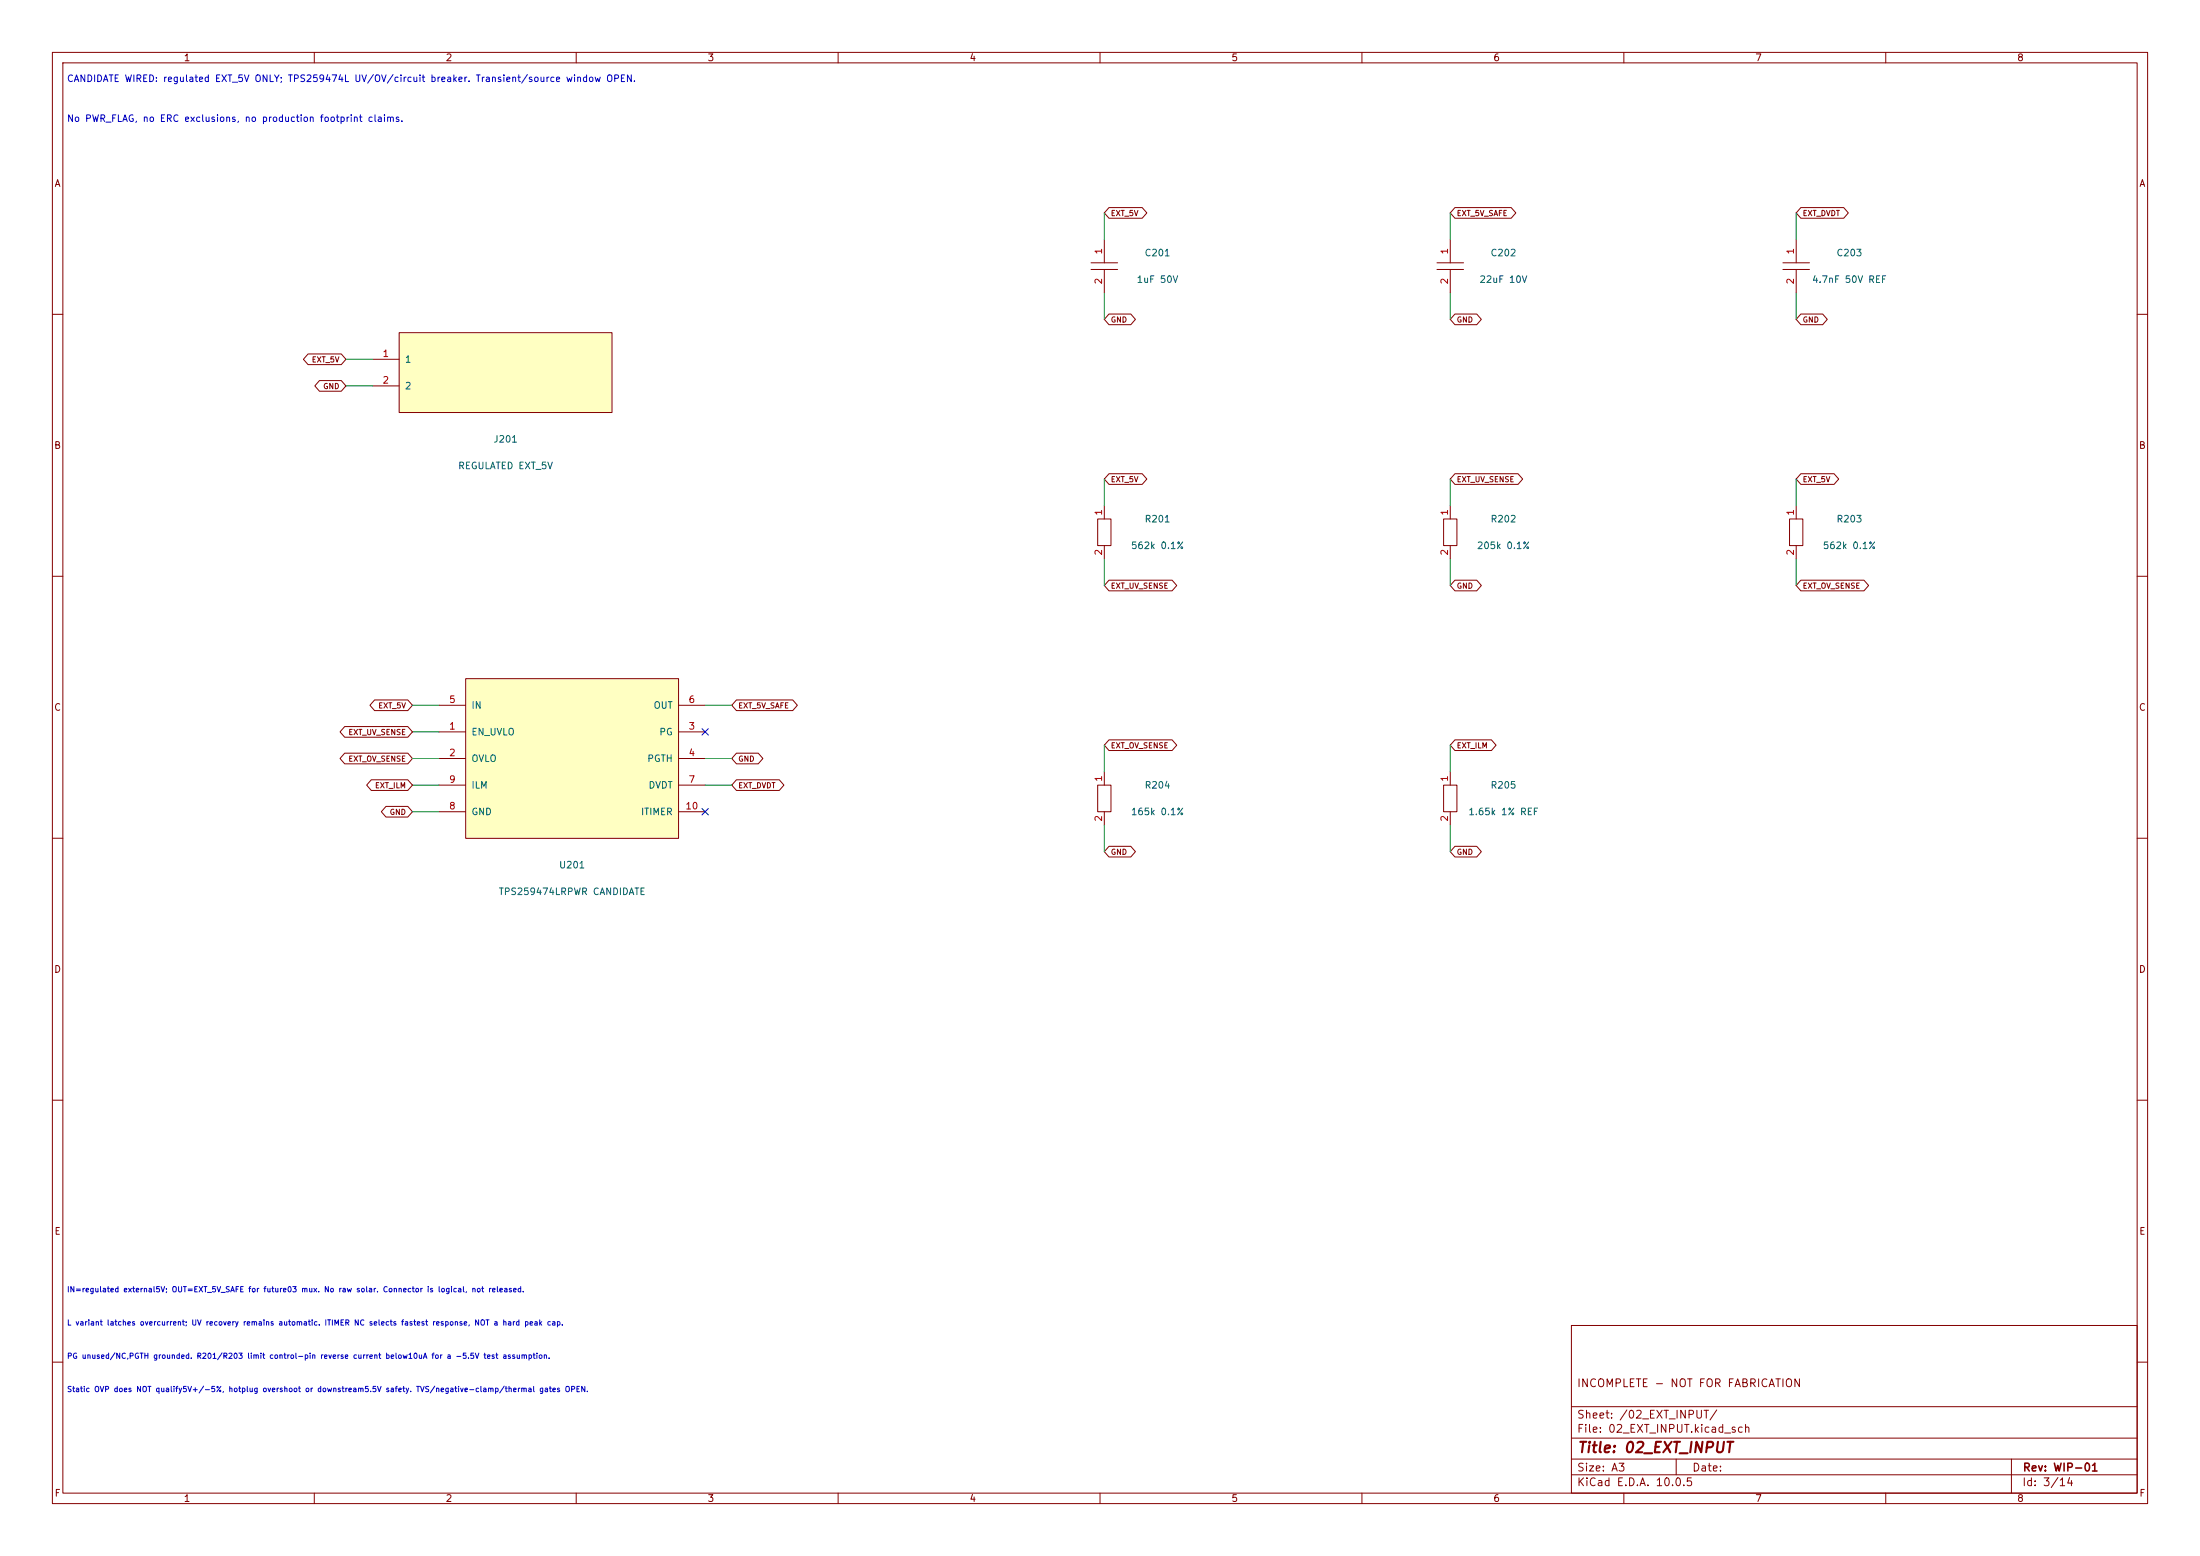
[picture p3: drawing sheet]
(kicad_sch (version 20250114) (generator eeschema) (paper "A3") (title_block (title "02_EXT_INPUT") (rev "WIP-01") (comment 1 "INCOMPLETE - NOT FOR FABRICATION")) (lib_symbols (symbol "FT02_Reference:C" (pin_names (offset 1.016)) (in_bom yes) (on_board yes) (property "Reference" "C" (at 0 18 0) (effects (font (size 1.27 1.27)))) (property "Value" "C" (at 0 16 0) (effects (font (size 1.27 1.27)))) (property "Footprint" "" (at 0 0 0) (effects (font (size 1.27 1.27)) (hide yes))) (property "Datasheet" "" (at 0 0 0) (effects (font (size 1.27 1.27)) (hide yes))) (symbol "C_0_1" (polyline (pts (xy -2.54 0.635) (xy 2.54 0.635)) (stroke (width 0) (type default)) (fill (type none))) (polyline (pts (xy -2.54 -0.635) (xy 2.54 -0.635)) (stroke (width 0) (type default)) (fill (type none)))) (symbol "C_1_1" (pin passive line (at 0 5.08 270) (length 4.445) (name "~" (effects (font (size 1.27 1.27)))) (number "1" (effects (font (size 1.27 1.27))))) (pin passive line (at 0 -5.08 90) (length 4.445) (name "~" (effects (font (size 1.27 1.27)))) (number "2" (effects (font (size 1.27 1.27))))))) (symbol "FT02_Reference:CONN2" (pin_names (offset 1.016)) (in_bom yes) (on_board yes) (property "Reference" "J" (at 0 18 0) (effects (font (size 1.27 1.27)))) (property "Value" "CONN2" (at 0 16 0) (effects (font (size 1.27 1.27)))) (property "Footprint" "" (at 0 0 0) (effects (font (size 1.27 1.27)) (hide yes))) (property "Datasheet" "" (at 0 0 0) (effects (font (size 1.27 1.27)) (hide yes))) (symbol "CONN2_0_1" (rectangle (start -20.32 7.62) (end 20.32 -7.62) (stroke (width 0) (type default)) (fill (type background)))) (symbol "CONN2_1_1" (pin passive line (at -25.4 2.54 0) (length 5.08) (name "1" (effects (font (size 1.27 1.27)))) (number "1" (effects (font (size 1.27 1.27))))) (pin passive line (at -25.4 -2.54 0) (length 5.08) (name "2" (effects (font (size 1.27 1.27)))) (number "2" (effects (font (size 1.27 1.27))))))) (symbol "FT02_Reference:R" (pin_names (offset 1.016)) (in_bom yes) (on_board yes) (property "Reference" "R" (at 0 18 0) (effects (font (size 1.27 1.27)))) (property "Value" "R" (at 0 16 0) (effects (font (size 1.27 1.27)))) (property "Footprint" "" (at 0 0 0) (effects (font (size 1.27 1.27)) (hide yes))) (property "Datasheet" "" (at 0 0 0) (effects (font (size 1.27 1.27)) (hide yes))) (symbol "R_0_1" (rectangle (start -1.27 2.54) (end 1.27 -2.54) (stroke (width 0) (type default)) (fill (type none)))) (symbol "R_1_1" (pin passive line (at 0 5.08 270) (length 2.54) (name "~" (effects (font (size 1.27 1.27)))) (number "1" (effects (font (size 1.27 1.27))))) (pin passive line (at 0 -5.08 90) (length 2.54) (name "~" (effects (font (size 1.27 1.27)))) (number "2" (effects (font (size 1.27 1.27))))))) (symbol "FT02_Reference:TPS259474" (pin_names (offset 1.016)) (in_bom yes) (on_board yes) (property "Reference" "U" (at 0 18 0) (effects (font (size 1.27 1.27)))) (property "Value" "TPS259474" (at 0 16 0) (effects (font (size 1.27 1.27)))) (property "Footprint" "" (at 0 0 0) (effects (font (size 1.27 1.27)) (hide yes))) (property "Datasheet" "" (at 0 0 0) (effects (font (size 1.27 1.27)) (hide yes))) (symbol "TPS259474_0_1" (rectangle (start -20.32 15.24) (end 20.32 -15.24) (stroke (width 0) (type default)) (fill (type background)))) (symbol "TPS259474_1_1" (pin power_in line (at -25.4 10.16 0) (length 5.08) (name "IN" (effects (font (size 1.27 1.27)))) (number "5" (effects (font (size 1.27 1.27))))) (pin input line (at -25.4 5.08 0) (length 5.08) (name "EN_UVLO" (effects (font (size 1.27 1.27)))) (number "1" (effects (font (size 1.27 1.27))))) (pin input line (at -25.4 0.0 0) (length 5.08) (name "OVLO" (effects (font (size 1.27 1.27)))) (number "2" (effects (font (size 1.27 1.27))))) (pin passive line (at -25.4 -5.08 0) (length 5.08) (name "ILM" (effects (font (size 1.27 1.27)))) (number "9" (effects (font (size 1.27 1.27))))) (pin power_in line (at -25.4 -10.16 0) (length 5.08) (name "GND" (effects (font (size 1.27 1.27)))) (number "8" (effects (font (size 1.27 1.27))))) (pin power_out line (at 25.4 10.16 180) (length 5.08) (name "OUT" (effects (font (size 1.27 1.27)))) (number "6" (effects (font (size 1.27 1.27))))) (pin open_collector line (at 25.4 5.08 180) (length 5.08) (name "PG" (effects (font (size 1.27 1.27)))) (number "3" (effects (font (size 1.27 1.27))))) (pin input line (at 25.4 0.0 180) (length 5.08) (name "PGTH" (effects (font (size 1.27 1.27)))) (number "4" (effects (font (size 1.27 1.27))))) (pin passive line (at 25.4 -5.08 180) (length 5.08) (name "DVDT" (effects (font (size 1.27 1.27)))) (number "7" (effects (font (size 1.27 1.27))))) (pin passive line (at 25.4 -10.16 180) (length 5.08) (name "ITIMER" (effects (font (size 1.27 1.27)))) (number "10" (effects (font (size 1.27 1.27)))))))) (text "CANDIDATE WIRED: regulated EXT_5V ONLY; TPS259474L UV/OV/circuit breaker. Transient/source window OPEN." (at 12.7 15.24 0) (effects (font (size 1.27 1.27)) (justify left))) (text "No PWR_FLAG, no ERC exclusions, no production footprint claims." (at 12.7 22.86 0) (effects (font (size 1.27 1.27)) (justify left))) (symbol (lib_id "FT02_Reference:CONN2") (at 96.52 71.12 0) (unit 1) (in_bom yes) (on_board yes) (dnp no) (property "Reference" "J201" (at 96.52 83.82000000000001 0) (effects (font (size 1.27 1.27)))) (property "Value" "REGULATED EXT_5V" (at 96.52 88.9 0) (effects (font (size 1.27 1.27)))) (property "Footprint" "" (at 0 0 0) (effects (font (size 1.27 1.27)) (hide yes))) (property "Datasheet" "" (at 0 0 0) (effects (font (size 1.27 1.27)) (hide yes))) (property "MPN" "" (at 0 0 0) (effects (font (size 1.27 1.27)) (hide yes))) (property "DesignStatus" "REFERENCE_NOT_RELEASED" (at 0 0 0) (effects (font (size 1.27 1.27)) (hide yes))) (pin "1") (pin "2")) (wire (pts (xy 71.12 68.58) (xy 66.04 68.58)) (stroke (width 0) (type default))) (global_label "EXT_5V" (shape bidirectional) (at 66.04 68.58 180) (effects (font (size 1.016 1.016)) (justify right)) (property "Intersheetrefs" "${INTERSHEET_REFS}" (at 66.04 68.58 0) (effects (font (size 1.27 1.27)) (hide yes)))) (wire (pts (xy 71.12 73.66) (xy 66.04 73.66)) (stroke (width 0) (type default))) (global_label "GND" (shape bidirectional) (at 66.04 73.66 180) (effects (font (size 1.016 1.016)) (justify right)) (property "Intersheetrefs" "${INTERSHEET_REFS}" (at 66.04 73.66 0) (effects (font (size 1.27 1.27)) (hide yes)))) (symbol (lib_id "FT02_Reference:TPS259474") (at 109.22 144.78 0) (unit 1) (in_bom yes) (on_board yes) (dnp no) (property "Reference" "U201" (at 109.22 165.10000000000002 0) (effects (font (size 1.27 1.27)))) (property "Value" "TPS259474LRPWR CANDIDATE" (at 109.22 170.18 0) (effects (font (size 1.27 1.27)))) (property "Footprint" "" (at 0 0 0) (effects (font (size 1.27 1.27)) (hide yes))) (property "Datasheet" "https://www.ti.com/lit/ds/symlink/tps25947.pdf" (at 0 0 0) (effects (font (size 1.27 1.27)) (hide yes))) (property "MPN" "TPS259474LRPWR" (at 0 0 0) (effects (font (size 1.27 1.27)) (hide yes))) (property "DesignStatus" "REFERENCE_NOT_RELEASED" (at 0 0 0) (effects (font (size 1.27 1.27)) (hide yes))) (pin "5") (pin "1") (pin "2") (pin "9") (pin "8") (pin "6") (pin "3") (pin "4") (pin "7") (pin "10")) (wire (pts (xy 83.82 134.62) (xy 78.74 134.62)) (stroke (width 0) (type default))) (global_label "EXT_5V" (shape bidirectional) (at 78.74 134.62 180) (effects (font (size 1.016 1.016)) (justify right)) (property "Intersheetrefs" "${INTERSHEET_REFS}" (at 78.74 134.62 0) (effects (font (size 1.27 1.27)) (hide yes)))) (wire (pts (xy 83.82 139.7) (xy 78.74 139.7)) (stroke (width 0) (type default))) (global_label "EXT_UV_SENSE" (shape bidirectional) (at 78.74 139.7 180) (effects (font (size 1.016 1.016)) (justify right)) (property "Intersheetrefs" "${INTERSHEET_REFS}" (at 78.74 139.7 0) (effects (font (size 1.27 1.27)) (hide yes)))) (wire (pts (xy 83.82 144.78) (xy 78.74 144.78)) (stroke (width 0) (type default))) (global_label "EXT_OV_SENSE" (shape bidirectional) (at 78.74 144.78 180) (effects (font (size 1.016 1.016)) (justify right)) (property "Intersheetrefs" "${INTERSHEET_REFS}" (at 78.74 144.78 0) (effects (font (size 1.27 1.27)) (hide yes)))) (wire (pts (xy 83.82 149.86) (xy 78.74 149.86)) (stroke (width 0) (type default))) (global_label "EXT_ILM" (shape bidirectional) (at 78.74 149.86 180) (effects (font (size 1.016 1.016)) (justify right)) (property "Intersheetrefs" "${INTERSHEET_REFS}" (at 78.74 149.86 0) (effects (font (size 1.27 1.27)) (hide yes)))) (wire (pts (xy 83.82 154.94) (xy 78.74 154.94)) (stroke (width 0) (type default))) (global_label "GND" (shape bidirectional) (at 78.74 154.94 180) (effects (font (size 1.016 1.016)) (justify right)) (property "Intersheetrefs" "${INTERSHEET_REFS}" (at 78.74 154.94 0) (effects (font (size 1.27 1.27)) (hide yes)))) (wire (pts (xy 134.62 134.62) (xy 139.7 134.62)) (stroke (width 0) (type default))) (global_label "EXT_5V_SAFE" (shape bidirectional) (at 139.7 134.62 0) (effects (font (size 1.016 1.016)) (justify left)) (property "Intersheetrefs" "${INTERSHEET_REFS}" (at 139.7 134.62 0) (effects (font (size 1.27 1.27)) (hide yes)))) (no_connect (at 134.62 139.7)) (wire (pts (xy 134.62 144.78) (xy 139.7 144.78)) (stroke (width 0) (type default))) (global_label "GND" (shape bidirectional) (at 139.7 144.78 0) (effects (font (size 1.016 1.016)) (justify left)) (property "Intersheetrefs" "${INTERSHEET_REFS}" (at 139.7 144.78 0) (effects (font (size 1.27 1.27)) (hide yes)))) (wire (pts (xy 134.62 149.86) (xy 139.7 149.86)) (stroke (width 0) (type default))) (global_label "EXT_DVDT" (shape bidirectional) (at 139.7 149.86 0) (effects (font (size 1.016 1.016)) (justify left)) (property "Intersheetrefs" "${INTERSHEET_REFS}" (at 139.7 149.86 0) (effects (font (size 1.27 1.27)) (hide yes)))) (no_connect (at 134.62 154.94)) (symbol (lib_id "FT02_Reference:C") (at 210.82 50.8 0) (unit 1) (in_bom yes) (on_board yes) (dnp no) (property "Reference" "C201" (at 220.98 48.26 0) (effects (font (size 1.27 1.27)))) (property "Value" "1uF 50V" (at 220.98 53.339999999999996 0) (effects (font (size 1.27 1.27)))) (property "Footprint" "" (at 0 0 0) (effects (font (size 1.27 1.27)) (hide yes))) (property "Datasheet" "" (at 0 0 0) (effects (font (size 1.27 1.27)) (hide yes))) (property "MPN" "" (at 0 0 0) (effects (font (size 1.27 1.27)) (hide yes))) (property "DesignStatus" "REFERENCE_NOT_RELEASED" (at 0 0 0) (effects (font (size 1.27 1.27)) (hide yes))) (pin "1") (pin "2")) (wire (pts (xy 210.82 45.72) (xy 210.82 40.64)) (stroke (width 0) (type default))) (global_label "EXT_5V" (shape bidirectional) (at 210.82 40.64 0) (effects (font (size 1.016 1.016)) (justify left)) (property "Intersheetrefs" "${INTERSHEET_REFS}" (at 210.82 40.64 0) (effects (font (size 1.27 1.27)) (hide yes)))) (wire (pts (xy 210.82 55.88) (xy 210.82 60.96)) (stroke (width 0) (type default))) (global_label "GND" (shape bidirectional) (at 210.82 60.96 0) (effects (font (size 1.016 1.016)) (justify left)) (property "Intersheetrefs" "${INTERSHEET_REFS}" (at 210.82 60.96 0) (effects (font (size 1.27 1.27)) (hide yes)))) (symbol (lib_id "FT02_Reference:C") (at 276.86 50.8 0) (unit 1) (in_bom yes) (on_board yes) (dnp no) (property "Reference" "C202" (at 287.02000000000004 48.26 0) (effects (font (size 1.27 1.27)))) (property "Value" "22uF 10V" (at 287.02000000000004 53.339999999999996 0) (effects (font (size 1.27 1.27)))) (property "Footprint" "" (at 0 0 0) (effects (font (size 1.27 1.27)) (hide yes))) (property "Datasheet" "" (at 0 0 0) (effects (font (size 1.27 1.27)) (hide yes))) (property "MPN" "" (at 0 0 0) (effects (font (size 1.27 1.27)) (hide yes))) (property "DesignStatus" "REFERENCE_NOT_RELEASED" (at 0 0 0) (effects (font (size 1.27 1.27)) (hide yes))) (pin "1") (pin "2")) (wire (pts (xy 276.86 45.72) (xy 276.86 40.64)) (stroke (width 0) (type default))) (global_label "EXT_5V_SAFE" (shape bidirectional) (at 276.86 40.64 0) (effects (font (size 1.016 1.016)) (justify left)) (property "Intersheetrefs" "${INTERSHEET_REFS}" (at 276.86 40.64 0) (effects (font (size 1.27 1.27)) (hide yes)))) (wire (pts (xy 276.86 55.88) (xy 276.86 60.96)) (stroke (width 0) (type default))) (global_label "GND" (shape bidirectional) (at 276.86 60.96 0) (effects (font (size 1.016 1.016)) (justify left)) (property "Intersheetrefs" "${INTERSHEET_REFS}" (at 276.86 60.96 0) (effects (font (size 1.27 1.27)) (hide yes)))) (symbol (lib_id "FT02_Reference:C") (at 342.9 50.8 0) (unit 1) (in_bom yes) (on_board yes) (dnp no) (property "Reference" "C203" (at 353.06 48.26 0) (effects (font (size 1.27 1.27)))) (property "Value" "4.7nF 50V REF" (at 353.06 53.339999999999996 0) (effects (font (size 1.27 1.27)))) (property "Footprint" "" (at 0 0 0) (effects (font (size 1.27 1.27)) (hide yes))) (property "Datasheet" "" (at 0 0 0) (effects (font (size 1.27 1.27)) (hide yes))) (property "MPN" "" (at 0 0 0) (effects (font (size 1.27 1.27)) (hide yes))) (property "DesignStatus" "REFERENCE_NOT_RELEASED" (at 0 0 0) (effects (font (size 1.27 1.27)) (hide yes))) (pin "1") (pin "2")) (wire (pts (xy 342.9 45.72) (xy 342.9 40.64)) (stroke (width 0) (type default))) (global_label "EXT_DVDT" (shape bidirectional) (at 342.9 40.64 0) (effects (font (size 1.016 1.016)) (justify left)) (property "Intersheetrefs" "${INTERSHEET_REFS}" (at 342.9 40.64 0) (effects (font (size 1.27 1.27)) (hide yes)))) (wire (pts (xy 342.9 55.88) (xy 342.9 60.96)) (stroke (width 0) (type default))) (global_label "GND" (shape bidirectional) (at 342.9 60.96 0) (effects (font (size 1.016 1.016)) (justify left)) (property "Intersheetrefs" "${INTERSHEET_REFS}" (at 342.9 60.96 0) (effects (font (size 1.27 1.27)) (hide yes)))) (symbol (lib_id "FT02_Reference:R") (at 210.82 101.6 0) (unit 1) (in_bom yes) (on_board yes) (dnp no) (property "Reference" "R201" (at 220.98 99.05999999999999 0) (effects (font (size 1.27 1.27)))) (property "Value" "562k 0.1%" (at 220.98 104.14 0) (effects (font (size 1.27 1.27)))) (property "Footprint" "" (at 0 0 0) (effects (font (size 1.27 1.27)) (hide yes))) (property "Datasheet" "" (at 0 0 0) (effects (font (size 1.27 1.27)) (hide yes))) (property "MPN" "" (at 0 0 0) (effects (font (size 1.27 1.27)) (hide yes))) (property "DesignStatus" "REFERENCE_NOT_RELEASED" (at 0 0 0) (effects (font (size 1.27 1.27)) (hide yes))) (pin "1") (pin "2")) (wire (pts (xy 210.82 96.52) (xy 210.82 91.44)) (stroke (width 0) (type default))) (global_label "EXT_5V" (shape bidirectional) (at 210.82 91.44 0) (effects (font (size 1.016 1.016)) (justify left)) (property "Intersheetrefs" "${INTERSHEET_REFS}" (at 210.82 91.44 0) (effects (font (size 1.27 1.27)) (hide yes)))) (wire (pts (xy 210.82 106.68) (xy 210.82 111.76)) (stroke (width 0) (type default))) (global_label "EXT_UV_SENSE" (shape bidirectional) (at 210.82 111.76 0) (effects (font (size 1.016 1.016)) (justify left)) (property "Intersheetrefs" "${INTERSHEET_REFS}" (at 210.82 111.76 0) (effects (font (size 1.27 1.27)) (hide yes)))) (symbol (lib_id "FT02_Reference:R") (at 276.86 101.6 0) (unit 1) (in_bom yes) (on_board yes) (dnp no) (property "Reference" "R202" (at 287.02000000000004 99.05999999999999 0) (effects (font (size 1.27 1.27)))) (property "Value" "205k 0.1%" (at 287.02000000000004 104.14 0) (effects (font (size 1.27 1.27)))) (property "Footprint" "" (at 0 0 0) (effects (font (size 1.27 1.27)) (hide yes))) (property "Datasheet" "" (at 0 0 0) (effects (font (size 1.27 1.27)) (hide yes))) (property "MPN" "" (at 0 0 0) (effects (font (size 1.27 1.27)) (hide yes))) (property "DesignStatus" "REFERENCE_NOT_RELEASED" (at 0 0 0) (effects (font (size 1.27 1.27)) (hide yes))) (pin "1") (pin "2")) (wire (pts (xy 276.86 96.52) (xy 276.86 91.44)) (stroke (width 0) (type default))) (global_label "EXT_UV_SENSE" (shape bidirectional) (at 276.86 91.44 0) (effects (font (size 1.016 1.016)) (justify left)) (property "Intersheetrefs" "${INTERSHEET_REFS}" (at 276.86 91.44 0) (effects (font (size 1.27 1.27)) (hide yes)))) (wire (pts (xy 276.86 106.68) (xy 276.86 111.76)) (stroke (width 0) (type default))) (global_label "GND" (shape bidirectional) (at 276.86 111.76 0) (effects (font (size 1.016 1.016)) (justify left)) (property "Intersheetrefs" "${INTERSHEET_REFS}" (at 276.86 111.76 0) (effects (font (size 1.27 1.27)) (hide yes)))) (symbol (lib_id "FT02_Reference:R") (at 342.9 101.6 0) (unit 1) (in_bom yes) (on_board yes) (dnp no) (property "Reference" "R203" (at 353.06 99.05999999999999 0) (effects (font (size 1.27 1.27)))) (property "Value" "562k 0.1%" (at 353.06 104.14 0) (effects (font (size 1.27 1.27)))) (property "Footprint" "" (at 0 0 0) (effects (font (size 1.27 1.27)) (hide yes))) (property "Datasheet" "" (at 0 0 0) (effects (font (size 1.27 1.27)) (hide yes))) (property "MPN" "" (at 0 0 0) (effects (font (size 1.27 1.27)) (hide yes))) (property "DesignStatus" "REFERENCE_NOT_RELEASED" (at 0 0 0) (effects (font (size 1.27 1.27)) (hide yes))) (pin "1") (pin "2")) (wire (pts (xy 342.9 96.52) (xy 342.9 91.44)) (stroke (width 0) (type default))) (global_label "EXT_5V" (shape bidirectional) (at 342.9 91.44 0) (effects (font (size 1.016 1.016)) (justify left)) (property "Intersheetrefs" "${INTERSHEET_REFS}" (at 342.9 91.44 0) (effects (font (size 1.27 1.27)) (hide yes)))) (wire (pts (xy 342.9 106.68) (xy 342.9 111.76)) (stroke (width 0) (type default))) (global_label "EXT_OV_SENSE" (shape bidirectional) (at 342.9 111.76 0) (effects (font (size 1.016 1.016)) (justify left)) (property "Intersheetrefs" "${INTERSHEET_REFS}" (at 342.9 111.76 0) (effects (font (size 1.27 1.27)) (hide yes)))) (symbol (lib_id "FT02_Reference:R") (at 210.82 152.39999999999998 0) (unit 1) (in_bom yes) (on_board yes) (dnp no) (property "Reference" "R204" (at 220.98 149.85999999999999 0) (effects (font (size 1.27 1.27)))) (property "Value" "165k 0.1%" (at 220.98 154.93999999999997 0) (effects (font (size 1.27 1.27)))) (property "Footprint" "" (at 0 0 0) (effects (font (size 1.27 1.27)) (hide yes))) (property "Datasheet" "" (at 0 0 0) (effects (font (size 1.27 1.27)) (hide yes))) (property "MPN" "" (at 0 0 0) (effects (font (size 1.27 1.27)) (hide yes))) (property "DesignStatus" "REFERENCE_NOT_RELEASED" (at 0 0 0) (effects (font (size 1.27 1.27)) (hide yes))) (pin "1") (pin "2")) (wire (pts (xy 210.82 147.32) (xy 210.82 142.24)) (stroke (width 0) (type default))) (global_label "EXT_OV_SENSE" (shape bidirectional) (at 210.82 142.24 0) (effects (font (size 1.016 1.016)) (justify left)) (property "Intersheetrefs" "${INTERSHEET_REFS}" (at 210.82 142.24 0) (effects (font (size 1.27 1.27)) (hide yes)))) (wire (pts (xy 210.82 157.48) (xy 210.82 162.56)) (stroke (width 0) (type default))) (global_label "GND" (shape bidirectional) (at 210.82 162.56 0) (effects (font (size 1.016 1.016)) (justify left)) (property "Intersheetrefs" "${INTERSHEET_REFS}" (at 210.82 162.56 0) (effects (font (size 1.27 1.27)) (hide yes)))) (symbol (lib_id "FT02_Reference:R") (at 276.86 152.39999999999998 0) (unit 1) (in_bom yes) (on_board yes) (dnp no) (property "Reference" "R205" (at 287.02000000000004 149.85999999999999 0) (effects (font (size 1.27 1.27)))) (property "Value" "1.65k 1% REF" (at 287.02000000000004 154.93999999999997 0) (effects (font (size 1.27 1.27)))) (property "Footprint" "" (at 0 0 0) (effects (font (size 1.27 1.27)) (hide yes))) (property "Datasheet" "" (at 0 0 0) (effects (font (size 1.27 1.27)) (hide yes))) (property "MPN" "" (at 0 0 0) (effects (font (size 1.27 1.27)) (hide yes))) (property "DesignStatus" "REFERENCE_NOT_RELEASED" (at 0 0 0) (effects (font (size 1.27 1.27)) (hide yes))) (pin "1") (pin "2")) (wire (pts (xy 276.86 147.32) (xy 276.86 142.24)) (stroke (width 0) (type default))) (global_label "EXT_ILM" (shape bidirectional) (at 276.86 142.24 0) (effects (font (size 1.016 1.016)) (justify left)) (property "Intersheetrefs" "${INTERSHEET_REFS}" (at 276.86 142.24 0) (effects (font (size 1.27 1.27)) (hide yes)))) (wire (pts (xy 276.86 157.48) (xy 276.86 162.56)) (stroke (width 0) (type default))) (global_label "GND" (shape bidirectional) (at 276.86 162.56 0) (effects (font (size 1.016 1.016)) (justify left)) (property "Intersheetrefs" "${INTERSHEET_REFS}" (at 276.86 162.56 0) (effects (font (size 1.27 1.27)) (hide yes)))) (text "IN=regulated external5V; OUT=EXT_5V_SAFE for future03 mux. No raw solar. Connector is logical, not released." (at 12.7 246.38 0) (effects (font (size 1.016 1.016)) (justify left))) (text "L variant latches overcurrent; UV recovery remains automatic. ITIMER NC selects fastest response, NOT a hard peak cap." (at 12.7 252.73 0) (effects (font (size 1.016 1.016)) (justify left))) (text "PG unused/NC,PGTH grounded. R201/R203 limit control-pin reverse current below10uA for a -5.5V test assumption." (at 12.7 259.08 0) (effects (font (size 1.016 1.016)) (justify left))) (text "Static OVP does NOT qualify5V+/-5%, hotplug overshoot or downstream5.5V safety. TVS/negative-clamp/thermal gates OPEN." (at 12.7 265.43 0) (effects (font (size 1.016 1.016)) (justify left))))
